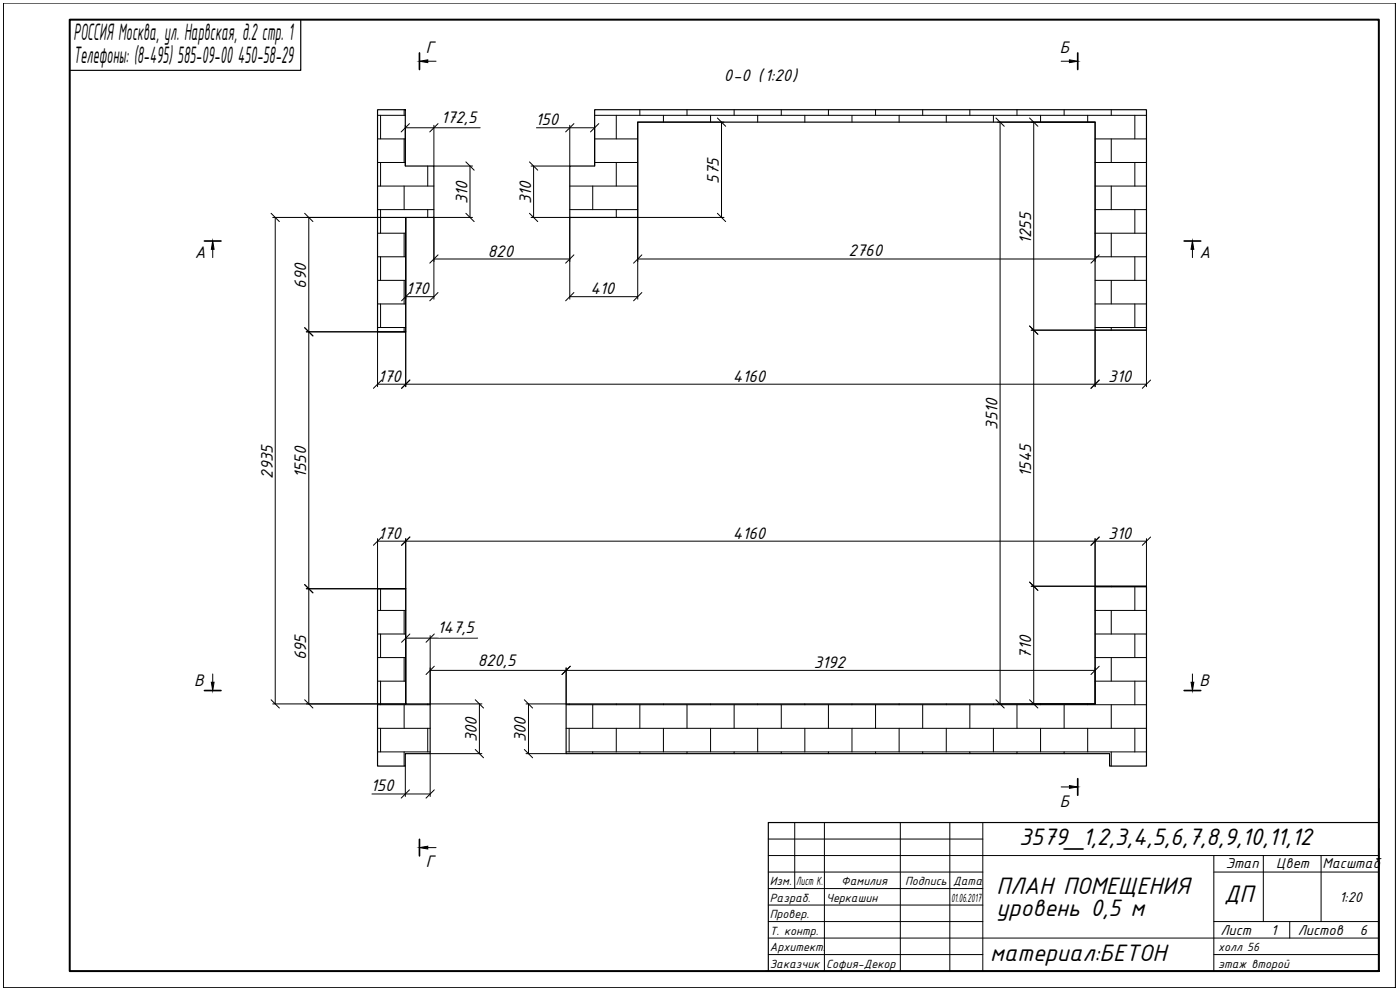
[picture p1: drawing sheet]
<svg xmlns="http://www.w3.org/2000/svg" width="420mm" height="297mm" viewBox="0 0 420 297" stroke-linecap="round" stroke-linejoin="round" font-family="sans-serif">
<path d="M113.3 32.9h8.3v16.9h8.6v15.4h-8.4v34.4h-8.5zM178.5 32.9h165.6v66.2h-15.4v-62.5h-137.3v28.6h-20.4v-15.4h7.5zM113.3 176.6h8.5v34.6h7.3v14.9h-7.5v3.8h-8.3zM169.9 211.2h158.8v-35.3h15.4v54h-11.1v-3.8h-163.1z" fill="none" stroke="#000" stroke-width=".35"/>
<g fill="none" stroke="#000" stroke-width=".3">
<path d="M1 .9h417.8v295.4h-417.8zM413.8 236.7v54.7h-184M230.6 246.8h64.4v44.6M230.6 256.7h183.2M230.6 251.7h64.4M238.5 246.8v19.8M247.4 246.8v44.6M270.2 246.8v44.6M285.1 246.8v44.6M364.3 256.7v34.7M379.1 256.7v19.8M396.5 256.7v19.8"/>
<path d="M230.6 276.5h64.4M230.6 271.6h64.4M230.6 266.6h64.4M230.6 261.7h64.4M364.3 276.5h49.5M364.3 261.7h49.5M387.1 276.5v5M230.6 286.4h64.4M230.6 281.5h183.2M364.3 286.4h49.5"/>
</g>
<path d="M20.9 5.9h392.9v285.5h-392.9z" fill="none" stroke="#000" stroke-width=".6"/>
<path d="M90.3 5.9v15.2h-69.4M413.8 246.8h-183.2v44.6" fill="none" stroke="#000" stroke-width=".35"/>
<g fill="none" stroke="#000" stroke-width=".3">
<path d="M113.3 34.6h8.3M114.2 34.6v7.1M121.3 32.9v1.7M178.5 34.6h165.6M185 34.6v7.1M192 32.9v1.7M199.1 34.6v2M206.2 32.9v1.7M213.3 34.6v2M220.3 32.9v1.7M227.4 34.6v2M234.5 32.9v1.7"/>
<path d="M241.5 34.6v2M248.6 32.9v1.7M255.7 34.6v2M262.8 32.9v1.7M269.8 34.6v2M276.9 32.9v1.7M284 34.6v2M291.1 32.9v1.7M298.1 34.6v2M305.2 32.9v1.7M312.3 34.6v2M319.4 32.9v1.7"/>
<path d="M326.4 34.6v2M333.5 32.9v1.7M340.6 34.6v7.1M113.3 41.7h8.3M113.3 48.8h8.3M113.3 55.8h16.9M114.2 48.8v7M121.3 41.7v7.1M121.3 55.8v7.1M128.4 49.8v6M171 55.8h20.4M177.9 55.8v7.1"/>
<path d="M178.5 41.7h12.9M178.5 48.8h12.9M185 48.8v7M328.7 41.7h15.4M328.7 48.8h15.4M328.7 55.8h15.4M333.5 41.7v7.1M333.5 55.8v7.1M340.6 48.8v7M113.3 62.9h16.9M113.3 70h8.5M113.3 77h8.5"/>
<path d="M114.2 62.9v7.1M114.2 77v7.1M121.3 70v7M128.4 62.9v2.3M171 62.9h20.4M185 62.9v2.3M328.7 62.9h15.4M328.7 70h15.4M328.7 77h15.4M333.5 70v7M340.6 62.9v7.1M340.6 77v7.1"/>
<path d="M113.3 84.1h8.5M113.3 91.2h8.5M113.3 98.3h8.5M114.2 91.2v7.1M121.3 84.1v7.1M121.3 98.3v1.3M328.7 84.1h15.4M328.7 91.2h15.4M328.7 98.3h15.4M333.5 84.1v7.1M333.5 98.3v.8M340.6 91.2v7.1"/>
<path d="M114.2 176.6v6.6M328.7 176.1h15.4M333.5 175.9v.2M340.6 176.1v7.1M113.3 183.2h8.5M113.3 190.2h8.5M113.3 197.3h8.5M114.2 190.2v7.1M121.3 183.2v7M121.3 197.3v7.1M328.7 183.2h15.4M328.7 190.2h15.4"/>
<path d="M328.7 197.3h15.4M333.5 183.2v7M333.5 197.3v7.1M340.6 190.2v7.1M113.3 204.4h8.5M113.3 211.4h15.8M113.3 218.5h15.8M114.2 204.4v7M114.2 218.5v7.1M121.3 211.4v7.1M128.4 211.2v.2M128.4 218.5v7.1"/>
<path d="M169.9 211.4h174.2M169.9 218.5h174.2M170.8 211.2v.2M170.8 218.5v7.1M177.9 211.4v7.1M185 211.2v.2M185 218.5v7.1M192 211.4v7.1M199.1 211.2v.2M199.1 218.5v7.1M206.2 211.4v7.1M213.3 211.2v.2"/>
<path d="M213.3 218.5v7.1M220.3 211.4v7.1M227.4 211.2v.2M227.4 218.5v7.1M234.5 211.4v7.1M241.5 211.2v.2M241.5 218.5v7.1M248.6 211.4v7.1M255.7 211.2v.2M255.7 218.5v7.1M262.8 211.4v7.1M269.8 211.2v.2"/>
<path d="M269.8 218.5v7.1M276.9 211.4v7.1M284 211.2v.2M284 218.5v7.1M291.1 211.4v7.1M298.1 211.2v.2M298.1 218.5v7.1M305.2 211.4v7.1M312.3 211.2v.2M312.3 218.5v7.1M319.4 211.4v7.1M326.4 211.2v.2"/>
<path d="M326.4 218.5v7.1M328.7 204.4h15.4M333.5 211.4v7.1M340.6 204.4v7M340.6 218.5v7.1M113.3 225.6h15.8M121.3 225.6v4.3M169.9 225.6h174.2M177.9 225.6v.5M192 225.6v.5M206.2 225.6v.5M220.3 225.6v.5"/>
<path d="M234.5 225.6v.5M248.6 225.6v.5M262.8 225.6v.5M276.9 225.6v.5M291.1 225.6v.5M305.2 225.6v.5M319.4 225.6v.5M333.5 225.6v4.3"/>
</g>
<g fill="none" stroke="#000" stroke-width=".3">
<path d="M121.6 38.3h22.5M121.6 37.6v12.2M130.2 37.6v12.2h11.6M161 38.3h17.5M171 37.6v12.2h-11.6M178.5 37.6v12.2M216.5 36.6v28.6M217.3 36.6h-25.9v53.2M299.4 36.6h29.3v41.9M300.1 36.6v174.6M310.2 36.6v174.6M141.1 49.8v15.4"/>
<path d="M160.1 49.8v15.4M81.9 65.2h39.9v50.8M82.6 65.2v146M92.7 65.2v146M130.2 77.7h40.8M141.8 65.2h-11.6v24.6M159.4 65.2h11.6v24.6M191.4 65.2h25.9M191.4 77.7h137.3M91.9 99.6h29.9M113.3 99.6v16.4M121.8 89h8.4"/>
<path d="M171 89h20.4M309.5 99.1h34.6v16.9M328.7 99.1v16.9M113.3 115.3h230.8M91.9 176.6h29.9M113.3 162.4h230.8M113.3 161.6v15M121.8 161.6v49.6h-39.9M328.7 161.6v49.6h-29.3M344.1 161.6v14.3h-34.6M121.8 191.5h21.5M129.1 190.7v20.5h15.5"/>
<path d="M129.1 201.1h199.6M143.9 211.2v14.9M158.6 211.2v14.9M169.9 200.4v10.8h-12M111.6 238.2h17.5M121.6 229.9v9.1M144.6 226.1h-15.5v12.9M157.9 226.1h12"/>
</g>
<g fill="none" stroke="#000" stroke-width=".3">
<path d="M122.9 37.1l-2.5 2.5M131.5 37.1l-2.5 2.5M172.2 37.1l-2.4 2.5M179.7 37.1l-2.5 2.5M215.3 35.4l2.5 2.5M298.9 35.4l2.5 2.5M309 35.4l2.5 2.5M139.8 48.6l2.5 2.5M158.9 48.6l2.5 2.5M81.4 64l2.4 2.5M91.4 64l2.5 2.5M131.5 76.5l-2.5 2.5"/>
<path d="M139.8 64l2.5 2.5M158.9 64l2.5 2.5M172.2 76.5l-2.4 2.5M192.6 76.5l-2.5 2.5M215.3 64l2.5 2.5M329.9 76.5l-2.5 2.5M91.4 98.3l2.5 2.5M123 87.8l-2.5 2.5M131.5 87.8l-2.5 2.5M172.2 87.8l-2.4 2.5M192.6 87.8l-2.5 2.5M309 97.8l2.5 2.5"/>
<path d="M114.6 114l-2.5 2.5M123 114l-2.5 2.5M329.9 114l-2.5 2.5M345.3 114l-2.5 2.5M91.4 175.4l2.5 2.5M114.6 161.1l-2.5 2.5M123 161.1l-2.5 2.5M309 174.7l2.5 2.4M329.9 161.1l-2.5 2.5M345.3 161.1l-2.5 2.5M123 190.2l-2.5 2.5M130.3 190.2l-2.4 2.5"/>
<path d="M130.3 199.9l-2.4 2.5M171.1 199.9l-2.4 2.5M329.9 199.9l-2.5 2.5M81.4 210l2.4 2.4M91.4 210l2.5 2.4M142.6 210l2.5 2.4M157.4 210l2.4 2.4M298.9 210l2.5 2.4M309 210l2.5 2.4M122.9 237l-2.5 2.5M130.3 237l-2.4 2.5M142.6 224.9l2.5 2.5"/>
<path d="M157.4 224.9l2.4 2.5"/>
</g>
<path d="M132 186.2v4.9l11-4.9zM132 191.1l11-4.9v4.9z" fill="#fff" stroke="#fff" stroke-width=".3"/>
<path d="M125.9 15.9v5M323.4 15.9v5M61.4 72.3h4.9M355.4 72.3h5M61.4 207.2h4.9M355.4 207.2h5M323.4 233.6v5M125.9 251.8v5" fill="none" stroke="#000" stroke-width=".5"/>
<path d="M128.4 18.4h2.5M318.5 18.4h2.5M63.8 74.8v2.5M357.9 74.8v2.5M63.8 202.2v2.5M357.9 202.2v2.5M318.5 236.1h2.5M128.4 254.3h2.5" fill="none" stroke="#000" stroke-width=".3"/>
<path d="M125.9 18.4l2.5-.4v.8zM321 18l2.4 .4-2.4 .4zM63.8 72.3l.5 2.5h-.9zM357.9 72.3l.4 2.5h-.8zM63.4 204.7h.9l-.5 2.5zM357.5 204.7h.8l-.4 2.5zM321 235.7l2.4 .4-2.4 .4zM125.9 254.3l2.5-.4v.8z" fill="#000" stroke="#000" stroke-width=".3"/>
<g font-size="7.7">
<text x="22.1" y="12.1">РОССИЯ Москва, ул. Нарвская, д.2 стр. 1</text>
<text x="22.1" y="18.9">Телефоны: (8-495) 585-09-00 450-58-29</text>
<text x="305.9" y="253.6">3579_1,2,3,4,5,6,7,8,9,10,11,12</text>
<text x="299.1" y="268.3">ПЛАН ПОМЕЩЕНИЯ</text>
<text x="299.1" y="274.9">уровень 0,5 м</text>
<text x="367.3" y="270.5">ДП</text>
<text x="297.2" y="288.3">материал:БЕТОН</text>
</g>
<g font-size="5.4">
<text x="127.8" y="15.9">Г</text>
<text x="318.1" y="15.9">Б</text>
<text x="217.3" y="24.2">0-0 (1:20)</text>
<text x="132.4" y="36.9">172,5</text>
<text x="160.7" y="37.6">150</text>
<text x="215.7" y="55.1" transform="rotate(-90 215.7 55.1)">575</text>
<text x="140.3" y="61.3" transform="rotate(-90 140.3 61.3)">310</text>
<text x="159.4" y="61.3" transform="rotate(-90 159.4 61.3)">310</text>
<text x="58.4" y="77.3">А</text>
<text x="146.4" y="77">820</text>
<text x="254.6" y="76.9">2760</text>
<text x="309.5" y="73.2" transform="rotate(-90 309.5 73.2)">1255</text>
<text x="359.9" y="77.3">А</text>
<text x="91.9" y="86.6" transform="rotate(-90 91.9 86.6)">690</text>
<text x="121.9" y="88.2">170</text>
<text x="177.2" y="88.3">410</text>
<text x="113.5" y="114.5">170</text>
<text x="219.9" y="114.5">4160</text>
<text x="332.6" y="114.5">310</text>
<text x="299.4" y="128.9" transform="rotate(-90 299.4 128.9)">3510</text>
<text x="81.9" y="143.6" transform="rotate(-90 81.9 143.6)">2935</text>
<text x="91.9" y="143.4" transform="rotate(-90 91.9 143.4)">1550</text>
<text x="309.5" y="143" transform="rotate(-90 309.5 143)">1545</text>
<text x="113.5" y="161.6">170</text>
<text x="219.9" y="161.6">4160</text>
<text x="332.6" y="161.6">310</text>
<text x="131.3" y="190">147,5</text>
<text x="309.4" y="197.6" transform="rotate(-90 309.4 197.6)">710</text>
<text x="91.9" y="198.2" transform="rotate(-90 91.9 198.2)">695</text>
<text x="143.4" y="199.7">820,5</text>
<text x="244.2" y="200.4">3192</text>
<text x="58.3" y="205.7">В</text>
<text x="360" y="205.7">В</text>
<text x="143.1" y="222.8" transform="rotate(-90 143.1 222.8)">300</text>
<text x="157.9" y="222.8" transform="rotate(-90 157.9 222.8)">300</text>
<text x="111.3" y="237.5">150</text>
<text x="318.1" y="242.1">Б</text>
<text x="127.8" y="260.3">Г</text>
</g>
<g font-size="4.6">
<text x="367.9" y="260.4">Этап</text>
<text x="383" y="260.4">Цвет</text>
<text x="396.9" y="260.4">Масштаб</text>
<text x="402" y="270.5">1:20</text>
<text x="366.3" y="280.5">Лист</text>
<text x="381.5" y="280.5">1</text>
<text x="389.5" y="280.5">Листов</text>
<text x="408.1" y="280.5">6</text>
</g>
<g font-size="3.8">
<text x="231" y="265.6">Изм.</text>
<text x="239" y="265.6">Лист К.</text>
<text x="252.4" y="265.6">Фамилия</text>
<text x="271.6" y="265.6">Подпись</text>
<text x="286" y="265.6">Дата</text>
<text x="231" y="270.6">Разраб.</text>
<text x="231" y="275.5">Провер.</text>
<text x="247.9" y="270.6">Черкашин</text>
<text x="285.4" y="270.6">01.06.2017</text>
<text x="231" y="280.5">Т. контр.</text>
<text x="231" y="285.4">Архитект.</text>
<text x="365.6" y="285.4">холл 56</text>
<text x="231" y="290.4">Заказчик</text>
<text x="247.9" y="290.4">София-Декор</text>
<text x="365.6" y="290.4">этаж второй</text>
</g>
</svg>
